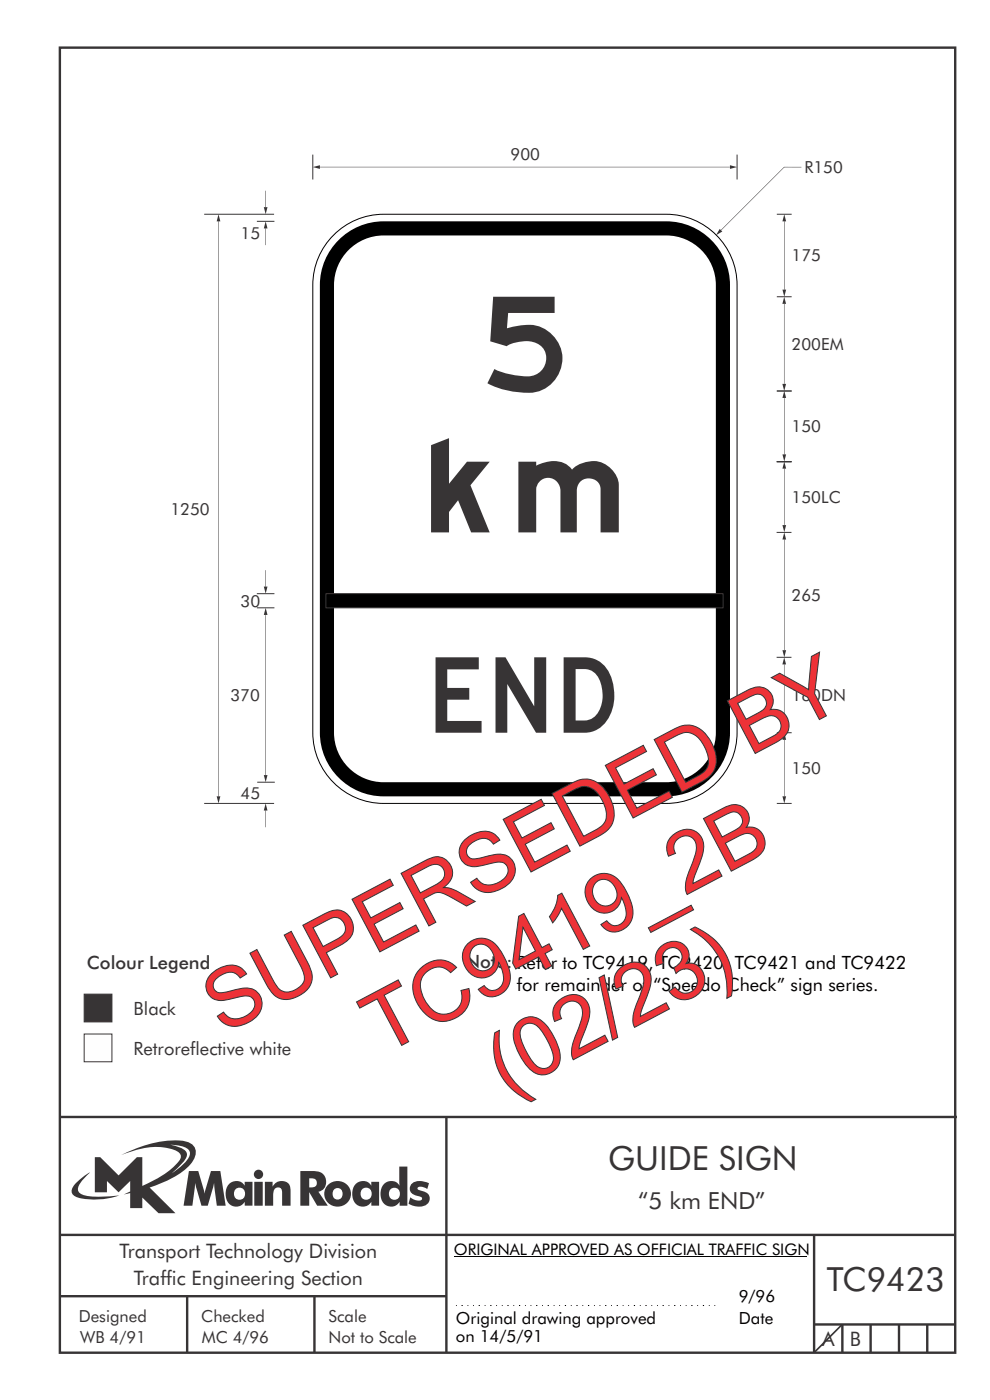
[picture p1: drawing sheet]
<svg xmlns="http://www.w3.org/2000/svg" width="210mm" height="297mm" viewBox="0 0 210 297" stroke-linecap="round" stroke-linejoin="round" font-family="sans-serif">
<g fill="none" stroke="#373435" stroke-width=".51">
<path d="M12.7 10.1h189.9v276.9h-189.9zM12.7 237h190.3M94.7 236.9v50.1M12.7 262h190M12.7 275h82M39.7 275v12M66.7 275v12M172.7 262v25M172.7 281h30M178.7 281v6M184.7 281v6M190.7 281v6"/>
<path d="M196.7 281v6"/>
</g>
<path d="M17.9 210.9h5.8v5.9h-5.8z" fill-rule="evenodd" fill="#373435" stroke="#373435" stroke-width=".21"/>
<path d="M17.9 219.4h5.8v5.9h-5.8z" fill-rule="evenodd" fill="#fefefe" stroke="#373435" stroke-width=".21"/>
<path d="M36.1 242.9a5.8 5.8 0 0 1 3.9 1 1.58 1.58 0 0 1-.2 2.1l-1.1 1.2-2.3 1.7 .9-.8a6.5 6.5 0 0 0 2.4-3.2 2.43 2.43 0 0 0-2.3-1.7zM20.1 245.5v7.5h2.6v-2.4l2.5 2.4 2.4-2.4v2.2l-1.3 .6 1.3-.3v3.2h2.6v-2.2l3.4 3.3h3.6l-5.5-5.4a20.1 20.1 0 0 0 8.7-5 3.1 3.1 0 0 0 .8-3.8 3.8 3.8 0 0 0-3.1-1.2 25.1 25.1 0 0 0-12.4 3.1 16.1 16.1 0 0 1 11.1-1.2 1.56 1.56 0 0 1 1.5 2 17.9 17.9 0 0 1-8.1 5.7v-6.1h-1.2l-3.8 3.9-3.9-3.9zM16.2 250.9a1.82 1.82 0 0 0-.6 2.7 9.9 9.9 0 0 0 5.8 .9l1.9-.3 2-.6a22.2 22.2 0 0 1-7.7-.1 1.33 1.33 0 0 1-.8-2.2l1-1.2 1.3-1.4-1.4 .9zM65.6 250a1.13 1.13 0 0 1 1.2 .2 1.13 1.13 0 0 1 .4 1.2 1.26 1.26 0 0 1-1.6 .5zM63.7 248.5v7.3h1.9v-2.9l1.7 2.9h2.2l-2-3a2.25 2.25 0 0 0 1.6-2.6 2.25 2.25 0 0 0-2.6-1.7zM68.9 253.3a2.8 2.8 0 0 0 5.6 0 2.8 2.8 0 0 0-5.6 0zM71 252.3a1.15 1.15 0 0 1 1.7 1 1.15 1.15 0 0 1-1.7 1 1.46 1.46 0 0 1 0-2zM75.5 251.1a3.2 3.2 0 0 0 .4 4.7 2.13 2.13 0 0 0 2.9-.8v.8h1.6v-5.1h-1.6v.9a2.07 2.07 0 0 0-3.3-.5zM76.9 252.2a1.23 1.23 0 0 1 1.7 .3 1.23 1.23 0 0 1-.2 1.7 1.23 1.23 0 0 1-1.7-.1 1.55 1.55 0 0 1 .2-1.9zM84.7 247.5l.1 4.1a2.16 2.16 0 0 0-2.4-1 2.16 2.16 0 0 0-1.6 2 2.52 2.52 0 0 0 2.7 3.4 2.11 2.11 0 0 0 1.3-1v.8h1.6v-8.3zM82.9 252.2a1.24 1.24 0 0 1 1.9 1.1 1.24 1.24 0 0 1-1.9 1 1.47 1.47 0 0 1 0-2.1zM87.5 251a1.52 1.52 0 0 0-.5 1.7 1.52 1.52 0 0 0 1.5 1 .82 .82 0 0 1 1 .8 2.07 2.07 0 0 1-2.5-.5l-.3 1.4a3.8 3.8 0 0 0 3.9 .1 1.56 1.56 0 0 0 .5-1.7 1.56 1.56 0 0 0-1.4-1.1 1.25 1.25 0 0 1-1.1-.6 1.21 1.21 0 0 1 1.7-.1l.3 .3 .4-1.3a3.7 3.7 0 0 0-3.5 0zM40.1 248.5l-1.2 7.3h1.9l.6-4.8 1.3 4.8h1.4l1.3-4.8 .6 4.8h1.9l-1.2-7.3h-1.9l-1.4 4.7-1.3-4.7zM48.7 251.1a3.2 3.2 0 0 0 .4 4.7 2.13 2.13 0 0 0 2.8-.8v.8h1.7v-5.1h-1.7v.9a2.07 2.07 0 0 0-3.2-.5zM50.1 252.2a1.23 1.23 0 0 1 1.6 .3 1.23 1.23 0 0 1-.2 1.7 1.23 1.23 0 0 1-1.7-.1 1.55 1.55 0 0 1 .3-1.9zM53.9 250.7v5.1h1.8v-5.1zM53.8 249.2a1 1 0 0 0 2 0 1 1 0 0 0-2 0zM56.2 250.7v5.1h1.7a5.4 5.4 0 0 1 .4-3.6 .91 .91 0 0 1 1.1-.2 .91 .91 0 0 1 .4 1.1v2.7h1.8v-2.9a2 2 0 0 0-1.3-2.3 2 2 0 0 0-2.5 1.2v-1.1z" fill-rule="evenodd" fill="#373435"/>
<g fill="none" stroke="#000" stroke-width=".21">
<path d="M96.3 266.6h74.7M96.7 277h.2M97.9 277h.3M99.2 277h.1M100.4 277h.1M101.5 277h.3M102.8 277h.2M104 277h.3M105.3 277h.1M106.5 277h.1M107.6 277h.3M108.9 277h.2"/>
<path d="M110.1 277h.2M111.4 277h.1M112.5 277h.2M113.7 277h.3M115 277h.2M116.2 277h.2M117.5 277h.1M118.6 277h.2M119.8 277h.3M121.1 277h.2M122.3 277h.2M123.5 277h.2"/>
<path d="M124.7 277h.3M126 277h.2M127.2 277h.2M128.4 277h.2M129.6 277h.2M130.8 277h.3M132.1 277h.2M133.3 277h.1M134.5 277h.2M135.7 277h.2M136.9 277h.3M138.2 277h.2"/>
<path d="M139.4 277h.1M140.6 277h.2M141.8 277h.2M143 277h.3M144.3 277h.1M145.5 277h.1M146.6 277h.3M147.9 277h.2M149.1 277h.3M150.4 277h.1M151.6 277h.1"/>
</g>
<path d="M178.7 281l-6 6" fill="none" stroke="#373435" stroke-width=".35"/>
<path d="M70.8 49.9a15 15 0 0 1 10.6-4.4h59.9a15.1 15.1 0 0 1 15.1 15v94.9a15.1 15.1 0 0 1-15.1 15.1h-59.9a15.1 15.1 0 0 1-15-15.1v-94.9a15 15 0 0 1 4.4-10.6z" fill-rule="evenodd" fill="#fff" stroke="#000" stroke-width=".21"/>
<path d="M66.4 35.4l1.5-.3v.7zM67.9 35.4l86.9 .1zM154.8 35.1l1.6 .3-1.6 .4z" fill="#373435"/>
<path d="M66.4 32.8v5.3" fill="none" stroke="#373435" stroke-width=".21"/>
<path d="M72.3 50.5a13.5 13.5 0 0 1 9.1-3.5h59.9a13.6 13.6 0 0 1 13.6 13.5v94.9a13.6 13.6 0 0 1-13.6 13.6h-59.9a13.6 13.6 0 0 1-13.5-13.6v-94.9a13.5 13.5 0 0 1 4.4-10z" fill-rule="evenodd" fill="#000"/>
<path d="M74.4 52.6a10.5 10.5 0 0 1 7-2.6h59.9a10.5 10.5 0 0 1 10.6 10.5v94.9a10.5 10.5 0 0 1-10.6 10.6h-59.9a10.5 10.5 0 0 1-10.5-10.6v-94.9a10.5 10.5 0 0 1 3.5-7.9z" fill-rule="evenodd" fill="#fff"/>
<path d="M69.1 126h84.3v3h-84.3z" fill-rule="evenodd" fill="#000" stroke="#373435" stroke-width=".21"/>
<path d="M156.4 32.8v5.3" fill="none" stroke="#373435" stroke-width=".21"/>
<g fill="#373435">
<path d="M152.7 48.6l.5 .5-1.3 .8zM152.9 48.8l13.5-13.4zM166.4 35.4l3.6 .1z"/>
<path d="M166.4 155.5l.4 1.5h-.8zM166.3 157l.1 11.9zM166 168.9h.8l-.4 1.6z"/>
<path d="M166.4 113l.4 1.5h-.8zM166.3 114.5l.1 23.4zM166 137.9h.8l-.4 1.6z"/>
<path d="M166.4 82.9l.4 1.5h-.8zM166.3 84.5l.1 11.9zM166 96.4h.8l-.4 1.5z"/>
<path d="M166.4 97.9l.4 1.5h-.8zM166.3 99.5l.1 11.9zM166 111.4h.8l-.4 1.5z"/>
<path d="M166.4 45.5l.4 1.5h-.8zM166.3 47l.1 14.4zM166 61.4h.8l-.4 1.6z"/>
<path d="M166.4 139.5l.3 1.5h-.7zM166.3 141l.1 12.9zM166 153.9h.7l-.3 1.6z"/>
<path d="M56.4 129l.3 1.5h-.7zM56.3 130.5l.1 33.9zM56 164.4h.7l-.3 1.6z"/>
<path d="M166.4 63l.3 1.5h-.7zM166.3 64.5l.1 16.9zM166 81.4h.7l-.3 1.6z"/>
</g>
<path d="M43.3 45.5h14.8M164.8 45.5h3.1M164.8 63h3.1M164.7 98h3.2M164.8 83h3.1M164.7 113h3.2M164.7 139.5h3.2M164.8 155.5h3.1M43.3 170.5h14.8M164.8 170.5h3.1" fill="none" stroke="#373435" stroke-width=".21"/>
<g fill="#373435">
<path d="M46.4 45.5l.3 1.5h-.7zM46.3 47l.1 121.9zM46 168.9h.7l-.3 1.6z"/>
<path d="M56.4 170.5l.3 1.5h-.7zM56.3 172l.1 3.5z"/>
<path d="M56.4 47l.3 1.5h-.7zM56.3 48.5l.1 3.5z"/>
<path d="M56.3 40.5l.1 3.4zM56 43.9h.7l-.3 1.6z"/>
<path d="M56.3 121l.1 3.4zM56 124.4h.7l-.3 1.6z"/>
</g>
<path d="M54.5 47h3.7M54.5 126h3.7M54.5 129h3.7M54.6 166h3.7" fill="none" stroke="#373435" stroke-width=".21"/>
<text font-size="20" fill="#373435" x="103.4" y="83">5</text>
<g font-size="17.6" fill="#ed3237">
<text x="47.3" y="219.6" transform="rotate(-28 47.3 219.6)">SUPERSEDED BY</text>
<text x="81.2" y="223.9" transform="rotate(-28 81.2 223.9)">TC9419_2B</text>
<text x="107.3" y="232.4" transform="rotate(-28 107.3 232.4)">(02/23)</text>
</g>
<text font-size="16" fill="#373435" x="92.4" y="155.5">END</text>
<text font-size="15" fill="#373435" x="91.4" y="113">km</text>
<g font-size="7.1" fill="#373435">
<text x="129" y="248.3">GUIDE SIGN</text>
<text x="175.4" y="274">TC9423</text>
</g>
<text font-size="5" fill="#373435" x="135.4" y="256.6">“5 km END”</text>
<g font-size="4.2" fill="#373435">
<text x="25.4" y="267">Transport Technology Division</text>
<text x="28.4" y="272.6">Traffic Engineering Section</text>
<text x="174.4" y="285.6">A</text>
<text x="180.3" y="285.6">B</text>
</g>
<g font-size="3.9" fill="#373435">
<text x="18.4" y="205.6">Colour Legend</text>
<text x="98.7" y="205.4">Note: Refer to TC9419, TC9420, TC9421 and TC9422</text>
<text x="28.4" y="215.3">Black</text>
<text x="28.4" y="223.8">Retroreflective white</text>
</g>
<text font-size="3.9" x="109.6" y="210.3">for remainder of “Speedo Check” sign series.</text>
<g font-size="3.6">
<text x="96.7" y="281">Original drawing approved</text>
<text x="156.7" y="276.2">9/96</text>
<text x="156.7" y="281">Date</text>
<text x="96.7" y="284.7">on 14/5/91</text>
</g>
<g font-size="3.5" fill="#373435">
<text x="108.3" y="34">900</text>
<text x="170.7" y="36.7">R150</text>
<text x="51" y="50.7" transform="rotate(1 51 50.7)">15</text>
<text x="167.9" y="55.4">175</text>
<text x="167.9" y="74.2">200EM</text>
<text x="167.9" y="91.7">150</text>
<text x="167.9" y="106.7">150LC</text>
<text x="36.2" y="109.2">1250</text>
<text x="51" y="128.7" transform="rotate(1 51 128.7)">30</text>
<text x="167.9" y="127.5">265</text>
<text x="48.9" y="148.7">370</text>
<text x="167.9" y="148.7">160DN</text>
<text x="167.9" y="164.2">150</text>
<text x="51" y="169.4" transform="rotate(1 51 169.4)">45</text>
<text x="16.7" y="280.4">Designed</text>
<text x="42.7" y="280.4">Checked</text>
<text x="69.7" y="280.4">Scale</text>
<text x="17" y="284.8">WB 4/91</text>
<text x="42.8" y="284.8">MC 4/96</text>
<text x="69.7" y="285">Not to Scale</text>
</g>
<text font-size="3.4" x="96.3" y="266.3">ORIGINAL APPROVED AS OFFICIAL TRAFFIC SIGN</text>
</svg>
